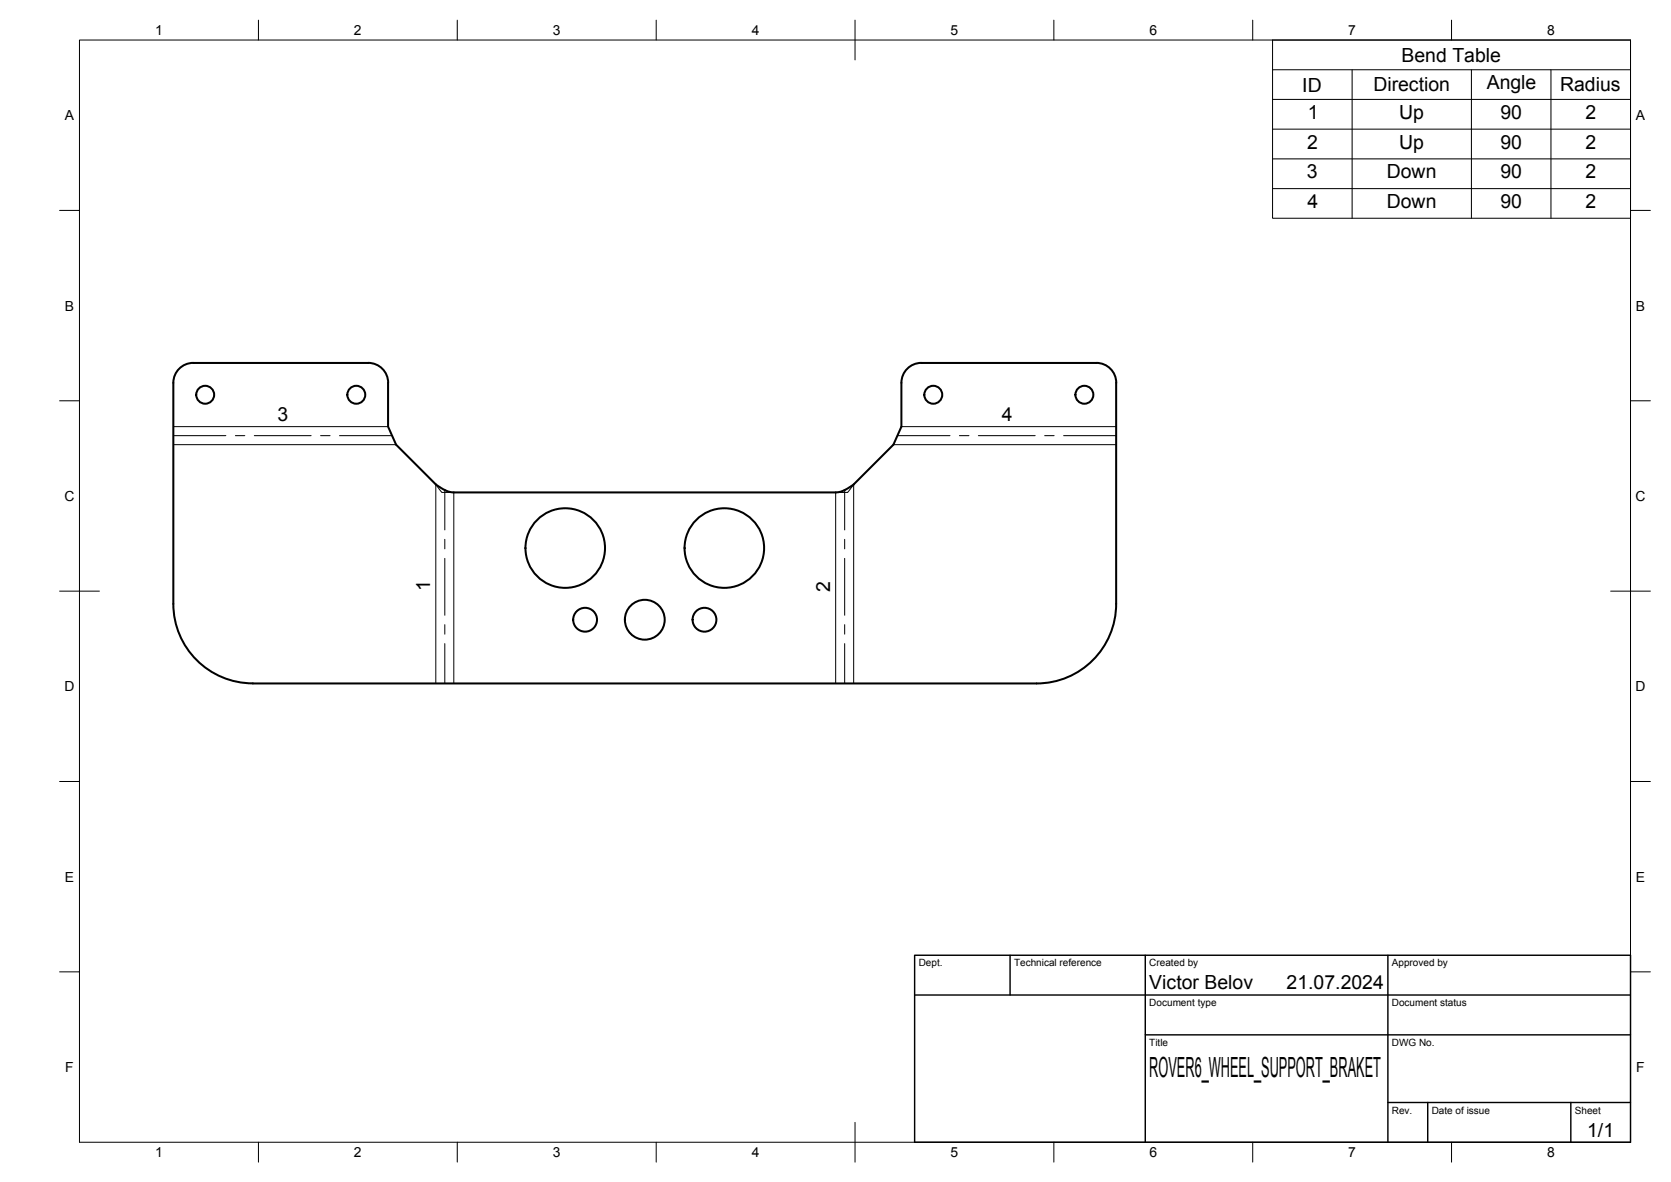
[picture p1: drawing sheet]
<svg xmlns="http://www.w3.org/2000/svg" width="420mm" height="297mm" viewBox="0 0 420 297" stroke-linecap="round" stroke-linejoin="round" font-family="sans-serif">
<!-- layer: Hidden -->
<path d="M109.6 121.7l.2 .3a3.5 3.5 0 0 0 1.6 1.7h2.7M214.7 121.7l-.2 .3a3.5 3.5 0 0 1-1.6 1.7h-2.8" fill="none" stroke="#000" stroke-width=".25"/>
<!-- layer: Visible -->
<g fill="none" stroke="#000" stroke-width=".51">
<path d="M43.6 96.2v55.5a20 20 0 0 0 20 20l197 .1M97.6 96.2v11l2 4.5 10 10 2.2 1.5 2.1 .5h96.4l.9-.1 1.6-.7 1.9-1.2 9.9-10 2.1-4.5v-11M97.6 96.2a5 5 0 0 0-5-5h-44a5 5 0 0 0-5 5M280.6 96.2v55.5a20 20 0 0 1-19.9 20.1M280.7 96.2a5 5 0 0 0-5-5h-44a5 5 0 0 0-5 5"/>
<circle cx="51.6" cy="99.2" r="2.25"/>
<circle cx="89.6" cy="99.2" r="2.25"/>
<circle cx="234.7" cy="99.2" r="2.25"/>
<circle cx="272.7" cy="99.2" r="2.25"/>
<circle cx="142.1" cy="137.7" r="10"/>
<circle cx="182.1" cy="137.7" r="10"/>
<circle cx="147.1" cy="155.7" r="3"/>
<circle cx="162.1" cy="155.7" r="5"/>
<circle cx="177.1" cy="155.7" r="3"/>
</g>
<!-- layer: Bend Center -->
<g fill="none" stroke="#000" stroke-width=".25">
<path d="M43.6 109.5h13.2M59.2 109.5h2.4M63.9 109.5h14.3M80.6 109.5h2.4M85.4 109.5h13.2M225.6 109.5h13.3M241.2 109.5h2.4M246 109.5h14.3M262.7 109.5h2.3M267.4 109.5h13.2M111.8 123.2v10M111.8 135.5v2.4"/>
<path d="M212.4 123.2v10M212.4 135.5v2.4M111.8 140.3v14.3M111.8 157v2.4M212.4 140.3v14.3M212.4 157v2.4M111.8 161.7v10.1M212.4 161.7v10.1"/>
</g>
<!-- layer: Visible Narrow -->
<path d="M43.6 111.7h56M43.6 107.2h54M224.6 111.7h56M226.7 107.2h53.9M109.6 121.7v50.1M114.1 123.7v48.1M210.1 123.7v48.1M214.7 121.7v50.1" fill="none" stroke="#000" stroke-width=".25"/>
<!-- layer: BORDER -->
<g fill="none" stroke="#000" stroke-width=".25">
<path d="M20 10.1h390v276.9h-390zM65 5.1v5M115 5.1v5M165 5.1v5M215 5.1v10M265 5.1v5M315 5.1v5M365 5.1v5M15 52.9h5M410 52.9h5M15 100.7h5M410 100.7h5"/>
<path d="M15 148.6h10M405 148.6h10M15 196.4h5M410 196.4h5M15 244.2h5M410 244.2h5M65 287v5M115 287v5M165 287v5M215 282.1v9.9M265 287v5M315 287v5"/>
<path d="M365 287v5"/>
</g>
<!-- layer: TITLEBLOCK -->
<path d="M230 240.1h180v46.9h-180zM230 250h180M254 240.1v9.9M288 240.1v46.9M349 240.1v46.9M288 260.1h122M349 277.1h61M359 277.1v9.9M395 277.1v9.9" fill="none" stroke="#000" stroke-width=".36"/>
<!-- layer: Bend Tables -->
<path d="M320 10.1h90v44.7h-90zM320 17.5h90M340 17.5v37.3M370 17.5v37.3M390 17.5v37.3M320 25h90M320 32.5h90M320 39.9h90M320 47.4h90" fill="none" stroke="#000" stroke-width=".25"/>
<text font-size="7" x="289" y="270.6">ROVER6_WHEEL_SUPPORT_BRAKET</text>
<g font-size="4.9">
<text x="352.4" y="15.5">Bend Table</text>
<text x="327.4" y="23">ID</text>
<text x="345.3" y="23">Direction</text>
<text x="373.8" y="22.5">Angle</text>
<text x="392.3" y="23">Radius</text>
<text x="328.8" y="29.9">1</text>
<text x="351.8" y="29.9">Up</text>
<text x="377.3" y="29.9">90</text>
<text x="398.7" y="29.9">2</text>
<text x="328.7" y="37.4">2</text>
<text x="351.8" y="37.4">Up</text>
<text x="377.3" y="37.4">90</text>
<text x="398.7" y="37.4">2</text>
<text x="328.6" y="44.8">3</text>
<text x="348.7" y="44.8">Down</text>
<text x="377.3" y="44.8">90</text>
<text x="398.7" y="44.8">2</text>
<text x="328.7" y="52.3">4</text>
<text x="348.7" y="52.3">Down</text>
<text x="377.3" y="52.3">90</text>
<text x="398.7" y="52.3">2</text>
<text x="69.7" y="105.8">3</text>
<text x="251.9" y="105.8">4</text>
<text x="108.2" y="148.6" transform="rotate(-90 108.2 148.6)">1</text>
<text x="208.7" y="148.7" transform="rotate(-90 208.7 148.7)">2</text>
<text x="289" y="248.5">Victor Belov</text>
<text x="323.5" y="248.5">21.07.2024</text>
<text x="399.1" y="285.7">1/1</text>
</g>
<g font-size="3.5">
<text x="39" y="8.8">1</text>
<text x="89" y="8.8">2</text>
<text x="139" y="8.8">3</text>
<text x="189" y="8.8">4</text>
<text x="239" y="8.8">5</text>
<text x="289" y="8.8">6</text>
<text x="339" y="8.8">7</text>
<text x="389" y="8.8">8</text>
<text x="16.3" y="30.2">A</text>
<text x="411.3" y="30.2">A</text>
<text x="16.3" y="78">B</text>
<text x="411.3" y="78">B</text>
<text x="16.2" y="125.9">C</text>
<text x="411.2" y="125.9">C</text>
<text x="16.2" y="173.7">D</text>
<text x="411.2" y="173.7">D</text>
<text x="16.3" y="221.6">E</text>
<text x="411.3" y="221.6">E</text>
<text x="16.4" y="269.4">F</text>
<text x="411.4" y="269.4">F</text>
<text x="39" y="290.8">1</text>
<text x="89" y="290.8">2</text>
<text x="139" y="290.8">3</text>
<text x="189" y="290.8">4</text>
<text x="239" y="290.8">5</text>
<text x="289" y="290.8">6</text>
<text x="339" y="290.8">7</text>
<text x="389" y="290.8">8</text>
</g>
<g font-size="2.5">
<text x="231" y="242.9">Dept.</text>
<text x="255" y="242.9">Technical reference</text>
<text x="289" y="242.9">Created by</text>
<text x="350" y="242.9">Approved by</text>
<text x="289" y="252.8">Document type</text>
<text x="350" y="252.8">Document status</text>
<text x="289" y="262.9">Title</text>
<text x="350" y="262.9">DWG No.</text>
<text x="350" y="279.9">Rev.</text>
<text x="360" y="279.9">Date of issue</text>
<text x="396" y="279.9">Sheet</text>
</g>
</svg>
